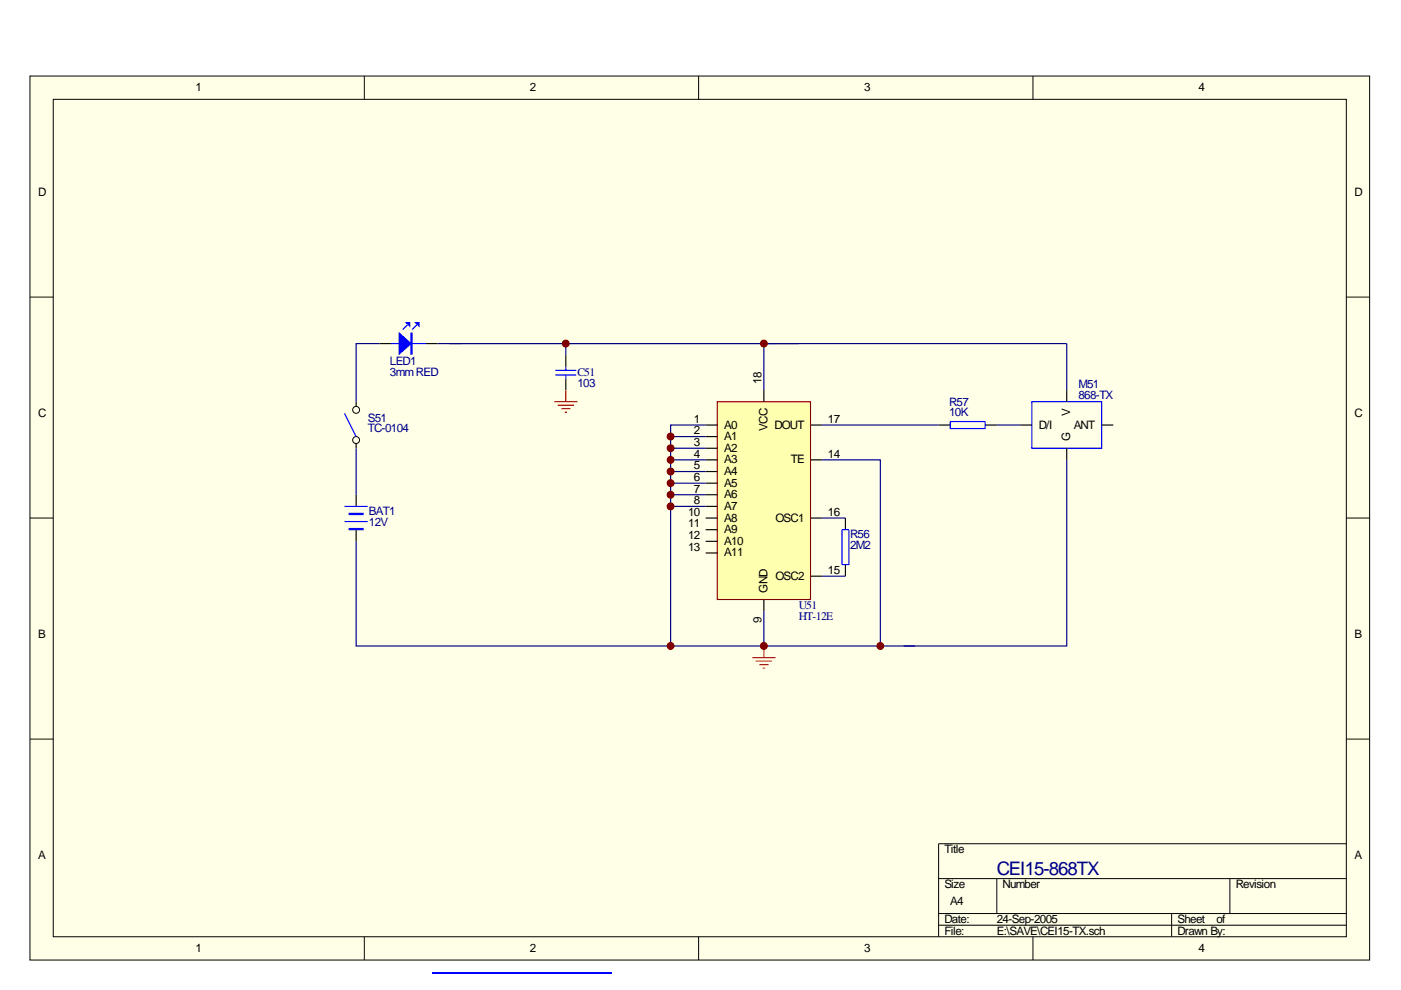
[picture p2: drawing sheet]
<svg xmlns="http://www.w3.org/2000/svg" width="297mm" height="210mm" viewBox="0 0 297 210" stroke-linecap="round" stroke-linejoin="round" font-family="sans-serif">
<path d="M6.3 16.1h284.1v187.5h-284.1z" fill="#ffffe8"/>
<g fill="none" stroke="#000" stroke-width=".21">
<path d="M6.3 16.1h284.1v187.5h-284.1zM77.2 16.1v5M148.1 16.1v5M219 16.1v5M11.3 21.1h274.2v177.5h-274.2zM6.3 63h5M285.5 63h4.9M6.3 109.8h5M285.5 109.8h4.9M6.3 156.7h5M285.5 156.7h4.9M285.5 178.9h-86.5v19.7"/>
<path d="M77.2 198.6v5M148.1 198.6v5M199 186.3h86.5M199 193.7h86.5M199 196.2h86.5M211.3 186.3v7.4M219 198.6v5M248.4 193.7v4.9M260.8 186.3v7.4"/>
<circle cx="75.5" cy="93.3" r=".73"/>
<circle cx="75.5" cy="86.9" r=".73"/>
</g>
<path d="M117.5 85.2h4.9M118.2 85.9h3.5M119 86.7h1.9M119.7 87.4h.5M120 82.7v2.5M159.5 139.4h4.9M162 137v2.4M160.2 140.2h3.5M161 140.9h1.9M161.7 141.7h.5" fill="none" stroke="#f00" stroke-width=".25"/>
<path d="M80.5 72.8h-5v12.4M92.8 72.8h4.9M120 72.8v2.5M162 72.8h64.2v9.9M75.5 95v9.9M211.3 90.1h5M226.2 97.5v39.5h-34.6M75.5 114.8v22.2h86.5" fill="none" stroke="#000080" stroke-width=".25"/>
<g fill="none" stroke="#00f" stroke-width=".25">
<path d="M82.9 72.8h7.4M86.4 68.9l-1 1M88.4 68.9l-1 1M117.7 78.5h4.5M117.7 79.5h4.5M120 77.8v.7M120 79.5v.7M73 87.6l2.5 5M201.5 89.4h7.4v1.5h-7.4zM218.8 85.2h14.8v9.8h-14.8zM73 110.6h5M73 107.4h5"/>
<path d="M178.5 112.3h1.5v7.4h-1.5z"/>
</g>
<g fill="none" stroke="#000" stroke-width=".25">
<path d="M80.5 72.8h2.4M90.3 72.8h2.5M120 75.3v2.5M75.5 85.2v1M75.5 94.1v.9M120 80.2v2.5M199 90.1h2.5M208.9 90.1h2.4M216.3 90.1h2.5M226.2 82.7v2.5M226.2 95v2.5M233.6 90.1h2.4"/>
<path d="M75.5 104.9v2.5M75.5 112.3v2.5M179.2 109.8v2.5M179.2 119.7v2.5"/>
</g>
<g fill="#00f" stroke="#00f" stroke-width=".25">
<path d="M84.6 70.6l2.5 2.2-2.5 2.3z"/>
<path d="M88.1 68.4h.7v.7z"/>
<path d="M86.1 68.4h.8v.7z"/>
<path d="M87.1 70.6h.3v4.5h-.3z" fill-rule="evenodd"/>
<path d="M74 108.8h3v.3h-3z" fill-rule="evenodd"/>
<path d="M74 112.1h3v.2h-3z" fill-rule="evenodd"/>
</g>
<path d="M152.1 85.2h19.7v41.9h-19.7z" fill="#ffffb0" stroke="#800000" stroke-width=".25"/>
<g fill="none" stroke="#000" stroke-width=".25">
<path d="M149.6 90.1h2.5M149.6 92.6h2.5M149.6 95h2.5M149.6 97.5h2.5M149.6 100h2.5M162 82.7v2.5M171.8 90.1h2.5M171.8 97.5h2.5M149.6 102.4h2.5M149.6 104.9h2.5M149.6 107.4h2.5M149.6 109.8h2.5"/>
<path d="M149.6 112.3h2.5M149.6 114.8h2.5M149.6 117.2h2.5M171.8 109.8h2.5M162 127.1v2.5M171.8 122.2h2.5"/>
</g>
<g fill="none" stroke="#000080" stroke-width=".25">
<path d="M95.3 72.8h74.1M162 72.8v9.9M142.2 92.6h7.4M142.2 95h7.4M142.2 97.5h7.4M142.2 100h7.4M149.6 90.1h-7.4v46.9M174.3 90.1h24.7M174.3 97.5h12.4v39.5M142.2 102.4h7.4M142.2 104.9h7.4M142.2 107.4h7.4"/>
<path d="M174.3 109.8h4.9M162 129.6v7.4h32.1M174.3 122.2h4.9"/>
</g>
<g fill="#800000" stroke="#800000" stroke-width=".21">
<circle cx="142.2" cy="137" r=".73"/>
<circle cx="142.2" cy="92.6" r=".73"/>
<circle cx="142.2" cy="95" r=".73"/>
<circle cx="142.2" cy="97.5" r=".73"/>
<circle cx="142.2" cy="100" r=".73"/>
<circle cx="142.2" cy="102.4" r=".73"/>
<circle cx="142.2" cy="104.9" r=".73"/>
<circle cx="142.2" cy="107.4" r=".73"/>
<circle cx="120" cy="72.8" r=".73"/>
<circle cx="162" cy="72.8" r=".73"/>
<circle cx="162" cy="137" r=".73"/>
<circle cx="186.6" cy="137" r=".73"/>
</g>
<path d="M97.7 72.8h66.7" fill="none" stroke="#00f" stroke-width=".21"/>
<path d="M91.7 206.3h38.1" fill="none" stroke="#00f" stroke-width=".32"/>
<text font-size="4" fill="#000080" x="211.3" y="185.5">CEI15-868TX</text>
<g font-size="2.5">
<text x="41.4" y="19.3">1</text>
<text x="112.3" y="19.3">2</text>
<text x="183.2" y="19.3">3</text>
<text x="254.1" y="19.3">4</text>
<text x="8.1" y="41.5">D</text>
<text x="287.2" y="41.5">D</text>
<text x="161.5" y="81.5" transform="rotate(-90 161.5 81.5)">18</text>
<text x="8.1" y="88.4">C</text>
<text x="147.1" y="89.6">1</text>
<text x="175.5" y="89.6">17</text>
<text x="226.9" y="88.1" transform="rotate(-90 226.9 88.1)">V</text>
<text x="287.2" y="88.4">C</text>
<text x="147.1" y="92.1">2</text>
<text x="147.1" y="94.5">3</text>
<text x="153.6" y="90.9">A0</text>
<text x="153.6" y="93.3">A1</text>
<text x="153.6" y="95.8">A2</text>
<text x="162.7" y="91.4" transform="rotate(-90 162.7 91.4)">VCC</text>
<text x="164.2" y="90.9">DOUT</text>
<text x="220.2" y="90.9">D/I</text>
<text x="226.9" y="93.6" transform="rotate(-90 226.9 93.6)">G</text>
<text x="227.6" y="90.9">ANT</text>
<text x="147.1" y="97">4</text>
<text x="147.1" y="99.5">5</text>
<text x="147.1" y="102">6</text>
<text x="153.6" y="98.2">A3</text>
<text x="153.6" y="100.7">A4</text>
<text x="167.6" y="98.2">TE</text>
<text x="175.5" y="97">14</text>
<text x="147.1" y="104.4">7</text>
<text x="147.1" y="106.9">8</text>
<text x="153.6" y="103.2">A5</text>
<text x="153.6" y="105.7">A6</text>
<text x="145.9" y="109.3">10</text>
<text x="145.9" y="111.8">11</text>
<text x="153.6" y="108.1">A7</text>
<text x="153.6" y="110.6">A8</text>
<text x="153.6" y="113">A9</text>
<text x="164.4" y="110.6">OSC1</text>
<text x="175.5" y="109.3">16</text>
<text x="145.9" y="114.3">12</text>
<text x="145.9" y="116.8">13</text>
<text x="153.6" y="115.5">A10</text>
<text x="153.6" y="118">A11</text>
<text x="162.7" y="125.6" transform="rotate(-90 162.7 125.6)">GND</text>
<text x="164.4" y="122.9">OSC2</text>
<text x="175.5" y="121.7">15</text>
<text x="8.1" y="135.2">B</text>
<text x="161.5" y="132" transform="rotate(-90 161.5 132)">9</text>
<text x="287.2" y="135.2">B</text>
<text x="8.1" y="182.1">A</text>
<text x="200.2" y="180.9">Title</text>
<text x="287.2" y="182.1">A</text>
<text x="200.2" y="188.3">Size</text>
<text x="201.5" y="192">A4</text>
<text x="212.6" y="188.3">Number</text>
<text x="262" y="188.3">Revision</text>
<text x="200.2" y="195.7">Date:</text>
<text x="211.3" y="195.7">24-Sep-2005</text>
<text x="249.6" y="195.7">Sheet</text>
<text x="257.9" y="195.7">of</text>
<text x="41.4" y="201.8">1</text>
<text x="112.3" y="201.8">2</text>
<text x="183.2" y="201.8">3</text>
<text x="200.2" y="198.1">File:</text>
<text x="211.3" y="198.1">E:\SAVE\CEI15-TX.sch</text>
<text x="249.6" y="198.1">Drawn By:</text>
<text x="254.1" y="201.8">4</text>
</g>
<g font-size="2.5" fill="#000080">
<text x="82.7" y="77.3">LED1</text>
<text x="82.7" y="79.8">3mmRED</text>
<text x="122.4" y="82">103</text>
<text x="122.4" y="79.7">C51</text>
<text x="228.6" y="82.2">M51</text>
<text x="78" y="89.4">S51</text>
<text x="201.2" y="86.2">R57</text>
<text x="201.2" y="88.1">10K</text>
<text x="228.6" y="84.7">868-TX</text>
<text x="78" y="91.6">TC-0104</text>
<text x="78.2" y="109.1">BAT1</text>
<text x="78.2" y="111.6">12V</text>
<text x="180.2" y="114">R56</text>
<text x="180.2" y="116.5">2M2</text>
<text x="169.4" y="131.5">HT-12E</text>
<text x="169.4" y="129">U51</text>
</g>
</svg>
